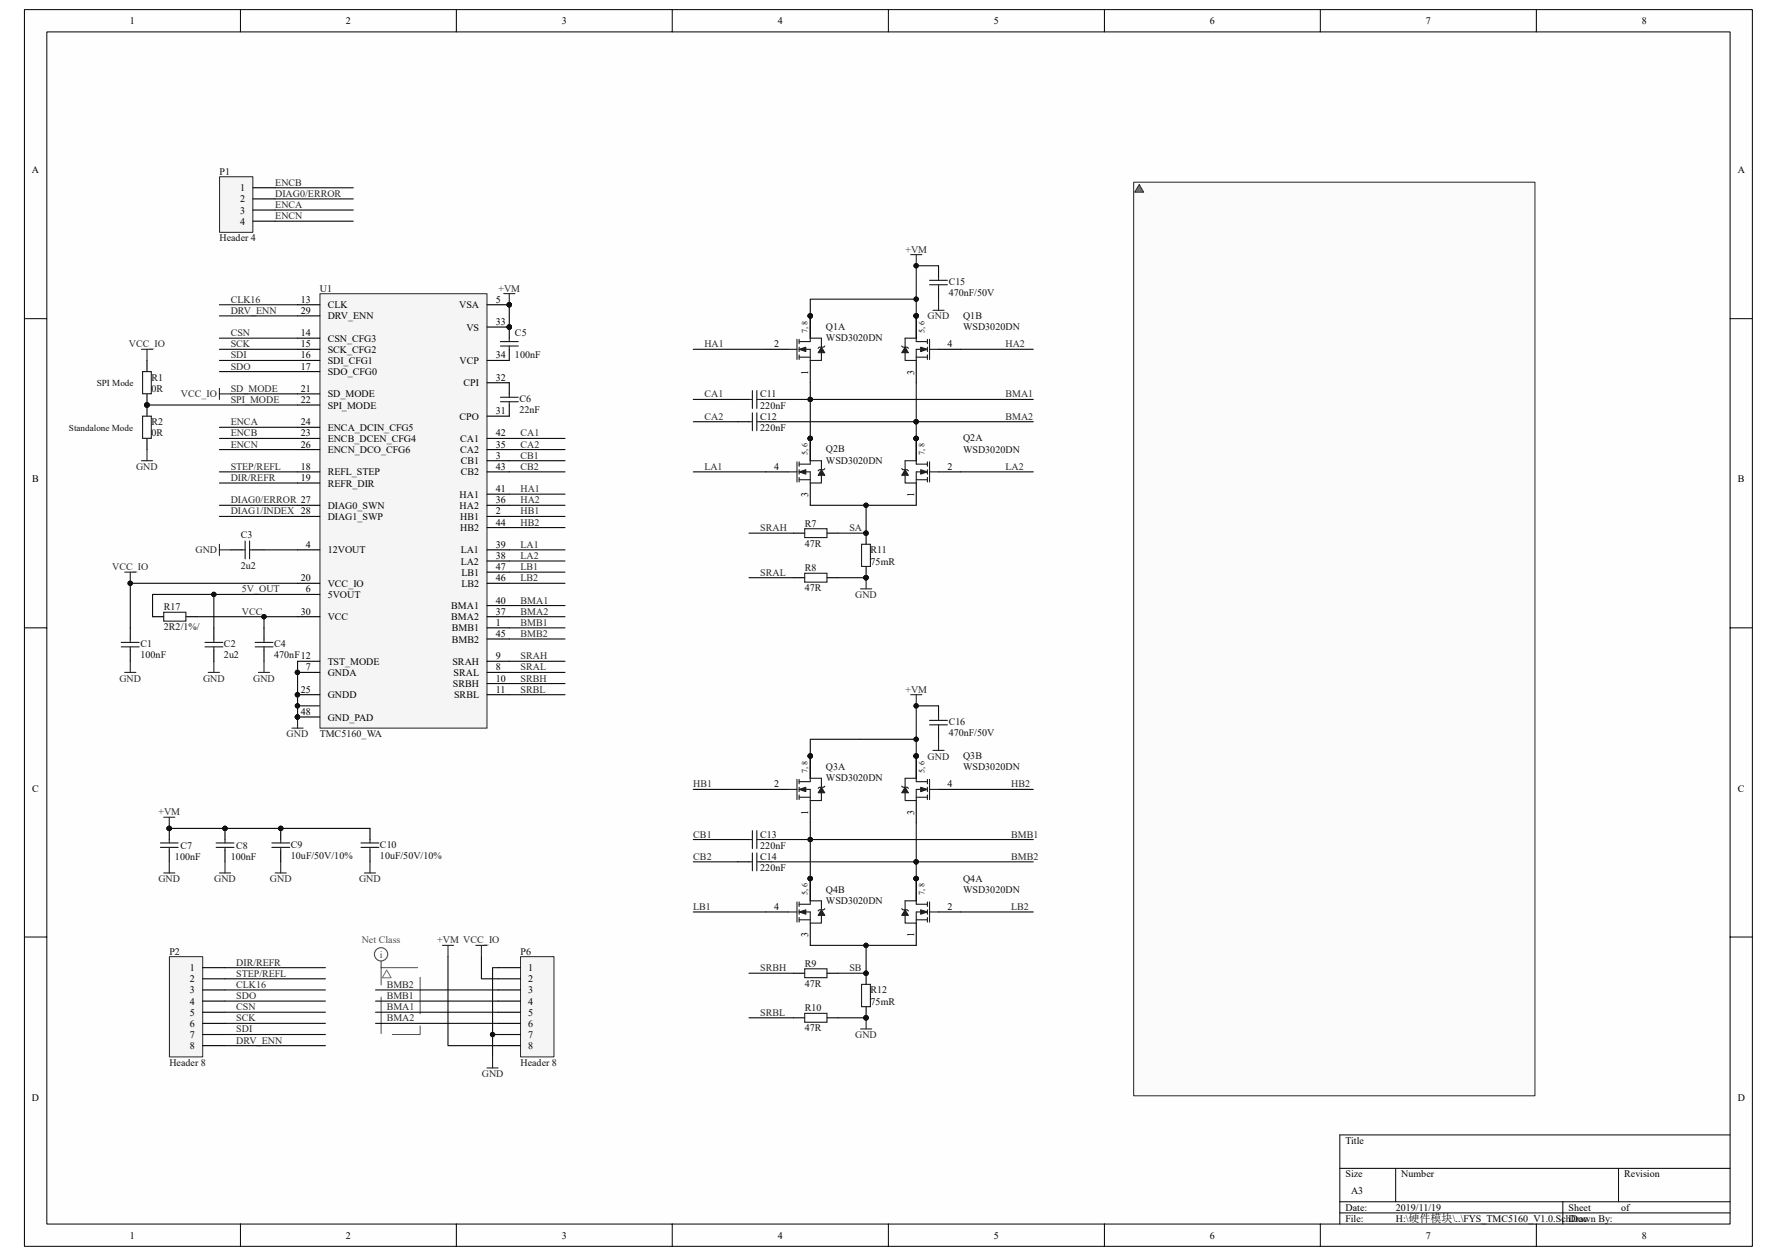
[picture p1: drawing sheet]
# Altium schematic sheet FYS_TMC5160_V1.2.SchDoc
size A3

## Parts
(Parts that share a designator on the sheet are numbered #1, #2 ... from top to bottom, then left to right.)
C1  100nF  [CAP0402_NS]
C2  2u2  [CAP0402_NS]
C3  2u2  [CAP0402_NS]
C4  470nF  [CAP0402_NS]
C5  100nF  [CAP0402_NS]
C6  22nF  [CAP0402_NS]
C7  100nF  [CAP0402_NS]
C8  100nF  [CAP0402_NS]
C9  10uF/50V/10%  [C0805]
C10  10uF/50V/10%  [C0805]
C11#1  220nF  [CAP0402_NS]
C11#2  220nF  [CAP0402]  (masked out: inside a compile mask, not in the netlist)
C12#1  220nF  [CAP0402_NS]
C12#2  220nF  [CAP0402]  (masked out: inside a compile mask, not in the netlist)
C13#1  220nF  [CAP0402_NS]
C13#2  220nF  [CAP0402]  (masked out: inside a compile mask, not in the netlist)
C14#1  220nF  [CAP0402_NS]
C14#2  220nF  [CAP0402]  (masked out: inside a compile mask, not in the netlist)
C15#1  470nF/50V  [CAP0402_NS]
C15#2  470nF/50V  [CAP0402]  (masked out: inside a compile mask, not in the netlist)
C16#1  470nF/50V  [CAP0402_NS]
C16#2  470nF/50V  [CAP0402]  (masked out: inside a compile mask, not in the netlist)
P1  Header 4  [HDR1X4]
P2  Header 8  [HDR1X8]
P6  Header 8  [HDR1X8]
Q1#1  WSD3020DN  [DFN3X3-8L-Dual]  (parts A,B of 2)
Q1#2  FDMC9430L  [DFN3X3-511DG]  (parts A,B of 2)  (masked out: inside a compile mask, not in the netlist)
Q2#1  WSD3020DN  [DFN3X3-8L-Dual]  (parts A,B of 2)
Q2#2  FDMC9430L  [DFN3X3-511DG]  (parts A,B of 2)  (masked out: inside a compile mask, not in the netlist)
Q3#1  WSD3020DN  [DFN3X3-8L-DUAL - AON]  (parts A,B of 2)
Q3#2  FDMC9430L  [DFN3X3-511DG]  (parts A,B of 2)  (masked out: inside a compile mask, not in the netlist)
Q4#1  WSD3020DN  [DFN3X3-8L-DUAL - AON]  (parts A,B of 2)
Q4#2  FDMC9430L  [DFN3X3-511DG]  (parts A,B of 2)  (masked out: inside a compile mask, not in the netlist)
R1  0R  [RES0402]
R2  0R  [RES0402]
R7#1  Resistance: 47R  [RES0402_NS]  (hidden comment: 47R /  / 1%)
R7#2  Resistance: 47R  [RES0402]  (hidden comment: 47R /  / 1%)  (masked out: inside a compile mask, not in the netlist)
R8#1  Resistance: 47R  [RES0402_NS]  (hidden comment: 47R /  / 1%)
R8#2  Resistance: 47R  [RES0402]  (hidden comment: 47R /  / 1%)  (masked out: inside a compile mask, not in the netlist)
R9#1  Resistance: 47R  [RES0402_NS]  (hidden comment: 47R /  / 1%)
R9#2  Resistance: 47R  [RES0402]  (hidden comment: 47R /  / 1%)  (masked out: inside a compile mask, not in the netlist)
R10#1  Resistance: 47R  [RES0402_NS]  (hidden comment: 47R /  / 1%)
R10#2  Resistance: 47R  [RES0402]  (hidden comment: 47R /  / 1%)  (masked out: inside a compile mask, not in the netlist)
R11#1  75mR  [R1206]
R11#2  75mR  [R1206]  (masked out: inside a compile mask, not in the netlist)
R12#1  75mR  [R1206]
R12#2  75mR  [R1206]  (masked out: inside a compile mask, not in the netlist)
R17  2R2/1%/  [RES0402_NS]
U1  TMC5160_WA  [QFN8x8 wettable]

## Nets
+VM: C5.1 C7.1 C8.1 C9.2 C10.2 C15#1.1 C16#1.1 P6.8 Q1#1.5(D) Q1#1.6(D) Q1#1.7(D) Q1#1.8(D) Q3#1.5(D) Q3#1.6(D) Q3#1.7(D) Q3#1.8(D) U1.5(VSA) U1.33(VS)
GND: C1.2 C2.2 C3.1 C4.2 C7.2 C8.2 C9.1 C10.1 C15#1.2 C16#1.2 P6.1 P6.7 R2.2 R8#1.1 R10#1.1 R11#1.2 R12#1.2 U1.7(GNDA) U1.12(TST_MODE) U1.25(GNDD) U1.48(GND_PAD)
SD_MODE: C1.1 P6.2 R1.1 U1.20(VCC_IO) U1.21(SD_MODE)  [also labelled VCC_IO]
5V_OUT: C2.1 R17.1 U1.6(5VOUT)
BMA1: C11#1.2 P6.5 Q1#1.1(S) Q2#1.5(D) Q2#1.6(D) U1.40(BMA1)
BMA2: C12#1.2 P6.6 Q1#1.3(S) Q2#1.7(D) Q2#1.8(D) U1.37(BMA2)
BMB1: C13#1.2 P6.4 Q3#1.1(S) Q4#1.5(D) Q4#1.6(D) U1.1(BMB1)
BMB2: C14#1.2 P6.3 Q3#1.3(S) Q4#1.7(D) Q4#1.8(D) U1.45(BMB2)
CA1: C11#1.1 U1.42(CA1)
CA2: C12#1.1 U1.35(CA2)
CB1: C13#1.1 U1.3(CB1)
CB2: C14#1.1 U1.43(CB2)
CLK16: P2.3 U1.13(CLK)
CSN: P2.5 U1.14(CSN_CFG3)
DIAG0/ERROR: P1.2 U1.27(DIAG0_SWN)
DIAG1/INDEX: U1.28(DIAG1_SWP)
DIR/REFR: P2.1 U1.19(REFR_DIR)
DRV_ENN: P2.8 U1.29(DRV_ENN)
ENCA: P1.3 U1.24(ENCA_DCIN_CFG5)
ENCB: P1.1 U1.23(ENCB_DCEN_CFG4)
ENCN: P1.4 U1.26(ENCN_DCO_CFG6)
HA1: Q1#1.2(G) U1.41(HA1)
HA2: Q1#1.4(G) U1.36(HA2)
HB1: Q3#1.2(G) U1.2(HB1)
HB2: Q3#1.4(G) U1.44(HB2)
LA1: Q2#1.4(G) U1.39(LA1)
LA2: Q2#1.2(G) U1.38(LA2)
LB1: Q4#1.4(G) U1.47(LB1)
LB2: Q4#1.2(G) U1.46(LB2)
SA: Q2#1.1(S) Q2#1.3(S) R7#1.1 R11#1.1
SB: Q4#1.1(S) Q4#1.3(S) R9#1.1 R12#1.1
SCK: P2.6 U1.15(SCK_CFG2)
SDI: P2.7 U1.16(SDI_CFG1)
SDO: P2.4 U1.17(SDO_CFG0)
SPI_MODE: R1.2 R2.1 U1.22(SPI_MODE)
SRAH: R7#1.2 U1.9(SRAH)
SRAL: R8#1.2 U1.8(SRAL)
SRBH: R9#1.2 U1.10(SRBH)
SRBL: R10#1.2 U1.11(SRBL)
STEP/REFL: P2.2 U1.18(REFL_STEP)
VCC: C4.1 R17.2 U1.30(VCC)
NetC3_2: C3.2 U1.4(12VOUT)
NetC5_2: C5.2 U1.34(VCP)
NetC6_1: C6.1 U1.31(CPO)
NetC6_2: C6.2 U1.32(CPI)

## Layout directives
net class MotorPowerOut: BMA1, BMA2, BMB1, BMB2

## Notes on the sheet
- (near R2) Standalone Mode
- (near R1) SPI Mode
